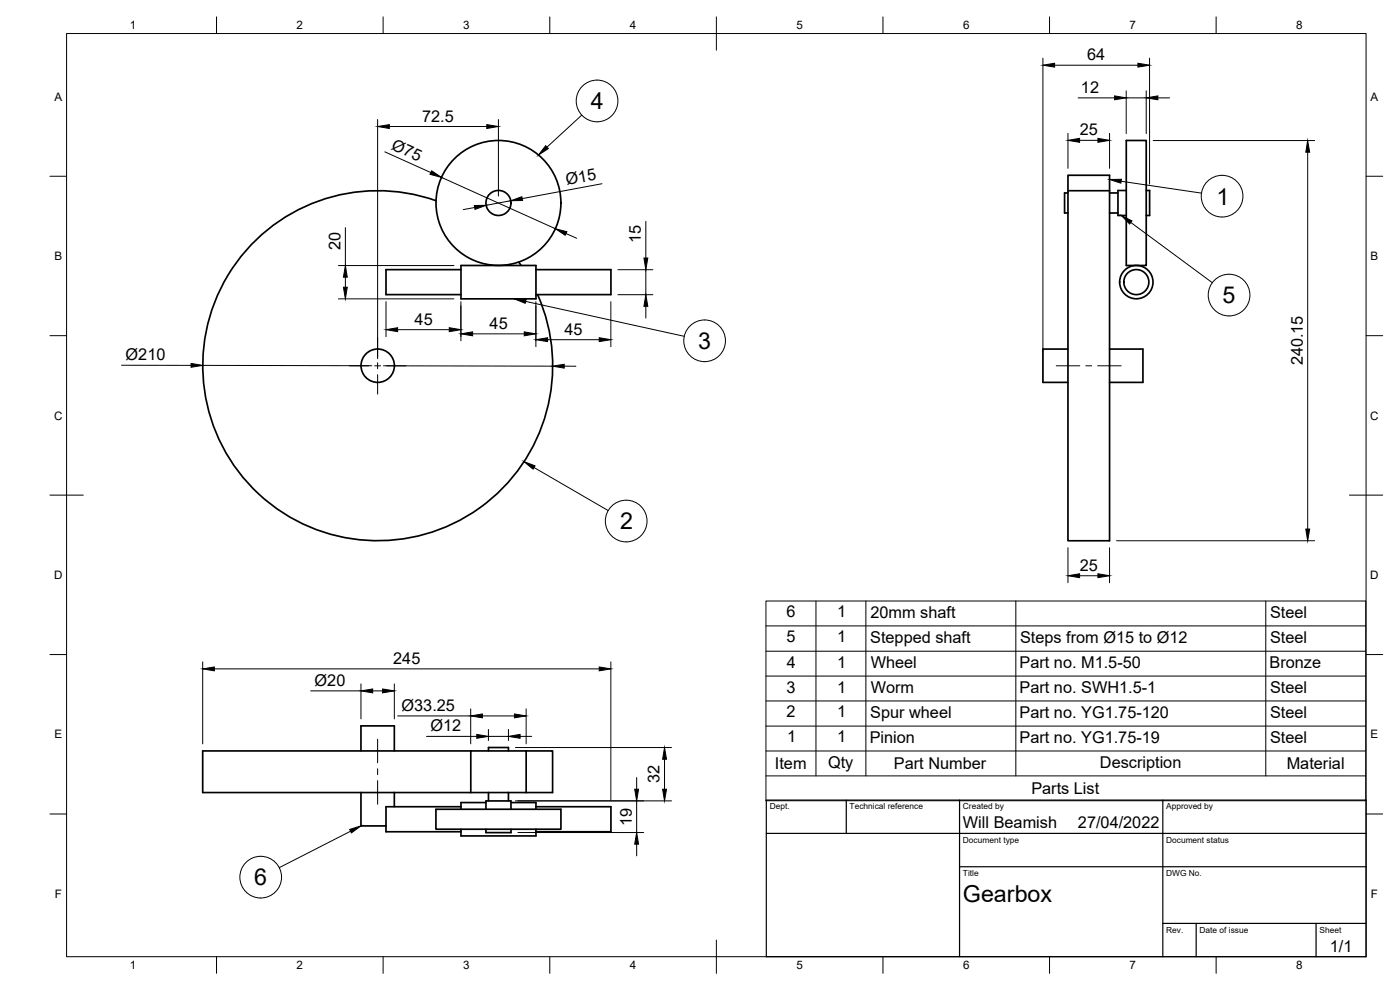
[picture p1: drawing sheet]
<svg xmlns="http://www.w3.org/2000/svg" width="420mm" height="297mm" viewBox="0 0 420 297" stroke-linecap="round" stroke-linejoin="round" font-family="sans-serif">
<!-- layer: Visible -->
<g fill="none" stroke="#000" stroke-width=".51">
<path d="M320.5 57.9h-1v6h1M320.5 57.2h12.5v105h-12.5zM320.5 57.2v-4.6h12.5v4.6M333 57.9h2.5M338 42.1h6v37.6h-6zM338 57.2h-2.5v7.5h2.5M344 57.2h1v7.5h-1M130.9 60.2a52.5 52.5 0 0 0-69.8 44.9 52.5 52.5 0 0 0 60.9 56.4 52.5 52.5 0 0 0 39.3-73.1M138.3 79.7h22.5v10h-22.5zM155.7 78.6l.7 1M333 63.9h2.5M138.3 80.9h-22.5v7.5h22.5"/>
<path d="M160.8 80.9h22.5v7.5h-22.5M320.5 104.7h-7.5v10h7.5M333 104.7h10v10h-10M108.3 237.8v10h7.5M108.3 225.3v-7.5h10v7.5M118.3 237.8v4.2M141.3 225.3h-80.5v12.5h80.5M141.3 237.8h16.6M141.3 237.8v-12.5h16.6v12.5M146.6 225.3v-1h6v1M146.6 237.8v2.5M152.6 237.8v2.5"/>
<path d="M157.9 225.3h7.9v12.5h-7.9M130.8 242.8h37.5v6h-37.5zM138.3 248.8v2h22.5v-2M138.3 242h-22.5v7.6h22.5M145.8 240.8h-7.5v2M145.8 242.8v-2.5h7.6v2.5M145.8 248.8v1h7.6v-1M153.4 240.8h7.4v2M160.8 242h22.5v7.6h-22.5"/>
<circle cx="149.6" cy="60.9" r="18.7"/>
<circle cx="149.6" cy="60.9" r="3.8"/>
<circle cx="341" cy="84.6" r="3.8"/>
<circle cx="341" cy="84.6" r="5"/>
<circle cx="113.4" cy="109.7" r="5"/>
</g>
<!-- layer: Border -->
<g fill="none" stroke="#000" stroke-width=".3">
<path d="M20 10.1h390v276.9h-390zM65 5.1v5M115 5.1v5M165 5.1v5M215 5.1v10M265 5.1v5M315 5.1v5M365 5.1v5M15 52.9h5M410 52.9h5M15 100.7h5M410 100.7h5"/>
<path d="M15 148.6h10M405 148.6h10M15 196.4h5M410 196.4h5M15 244.2h5M410 244.2h5M65 287v5M115 287v5M165 287v5M215 282.1v9.9M265 287v5M315 287v5"/>
<path d="M365 287v5"/>
</g>
<!-- layer: TitleBlock -->
<path d="M230 240.1h180v46.9h-180zM230 250h180M254 240.1v9.9M288 240.1v46.9M349 240.1v46.9M288 260.1h122M349 277.1h61M359 277.1v9.9M395 277.1v9.9" fill="none" stroke="#000" stroke-width=".36"/>
<!-- layer: Dimensions -->
<g fill="none" stroke="#000" stroke-width=".3">
<path d="M313 17.4v88M316.5 19.6h25M345 17.4v37.8M113.3 35.9v71.7M116.8 38h29.3M149.6 35.9v22.9M323.6 29.4h10.9M338 27.2v12.9M338 29.4h6M344 27.2v12.9M347.5 29.4h3.5M115.5 45.6l13.8 6.2"/>
<path d="M132.5 53.2l34.2 15.4M180.7 55.1l-24 4.5M320.5 40v10.5M324 42.1h5.5M333 40v10.5M346.1 42.2h48.4M392.5 45.7v113M101.6 79.7h34.6M103.7 68.3v11.4M142.5 62.3l-3.5 .6M153.3 60.2l-7.4 1.4M169.9 70.1l3.2 1.4"/>
<path d="M193.8 66.4v11M101.6 89.7h34.6M103.7 83.2v3M115.8 90.5v10.5M119.3 98.9h15.5M138.3 90.5v11.8M160.8 90.5v13.5M183.3 90.5v13.5M185.4 88.4h10.5M185.4 80.9h10.5M193.8 80.9v7.5M193.8 91.9v3.5"/>
<path d="M36.5 109.6h20.8M60.8 109.6l50.8 .1M115.1 109.8l50.7 .1M141.8 100.2h15.5M164.3 101.9h15.5M169.3 109.9h3.5M320.5 164.3v10.5M324 172.7h5.5M333 164.3v10.5M335.1 162.2h59.4M60.8 198.6v24.6M183.3 198.6v41.4"/>
<path d="M64.3 200.7h115.5M93.2 207.3h15.1M108.3 205.2v10.5M111.8 207.3h3M118.3 205.2v10.5M119.3 214.8h22M141.3 212.7v10.5M144.8 214.8h9.6M146.6 218.8v3.4M152.6 218.8v3.4M157.9 212.7v10.5M128 220.9h15.1"/>
<path d="M146.6 220.9h6M154.7 224.3h46.8M156.1 220.9h3.5M191.1 233.3v3.5M199.4 227.8v9M154.7 240.3h46.8M155.4 249.8h37.8M191.1 240.3v9.5M191.1 253.3v3.5"/>
</g>
<g fill="#000" stroke="#000" stroke-width=".3">
<path d="M313 19.6l3.5-.6v1.1zM341.5 19l3.5 .6-3.5 .5zM113.3 38l3.5-.6v1.2zM146.1 37.4l3.5 .6-3.5 .6zM334.5 28.8l3.5 .6-3.5 .5zM344 29.4l3.5-.6v1.1zM129.5 51.3l3 1.9-3.4-.9zM153.3 60.2l3.3-1.2 .2 1.2zM320.5 42.1l3.5-.6v1.2zM329.5 41.5l3.5 .6-3.5 .6zM392.5 42.2l.5 3.5h-1.1zM142.3 61.7l3.6-.1-3.3 1.2z"/>
<path d="M166.7 68.6l3.4 .9-.5 1.1zM193.3 77.4h1.1l-.6 3.5zM103.1 86.2h1.1l-.5 3.5zM103.7 79.7l.5 3.5h-1.1zM115.8 98.9l3.5-.6v1.2zM134.8 98.3l3.5 .6-3.5 .6zM138.3 100.2l3.5-.6v1.2zM157.3 99.6l3.5 .6-3.5 .6zM193.8 88.4l.6 3.5h-1.1zM57.3 109l3.5 .6-3.5 .6zM160.8 101.9l3.5-.6v1.2zM165.8 109.9l3.5-.6v1.2z"/>
<path d="M179.8 101.3l3.5 .6-3.5 .6zM391.9 158.7h1.1l-.5 3.5zM320.5 172.7l3.5-.5v1.1zM329.5 172.2l3.5 .5-3.5 .6zM60.8 200.7l3.5-.6v1.2zM108.3 207.3l3.5-.6v1.2zM114.8 206.7l3.5 .6-3.5 .6zM141.3 214.8l3.5-.6v1.2zM154.4 214.2l3.5 .6-3.5 .6zM179.8 200.1l3.5 .6-3.5 .6zM143.1 220.4l3.5 .5-3.5 .6zM152.6 220.9l3.5-.5v1.1z"/>
<path d="M190.5 236.8h1.1l-.5 3.5zM198.9 236.8h1.1l-.6 3.5zM199.4 224.3l.6 3.5h-1.1zM191.1 249.8l.5 3.5h-1.1z"/>
</g>
<!-- layer: BOM -->
<g fill="none" stroke="#000" stroke-width=".3">
<path d="M339.4 66.7l24.4 18.1M160.3 140.3l22.2 12.9M229.9 180.3h180v59.9h-180zM229.9 195.4h180M229.9 187.8h180M244.9 180.3v52.5M259.9 180.3v52.5M304.9 180.3v52.5M379.9 180.3v52.5M229.9 217.9h180M229.9 210.3h180M229.9 202.8h180"/>
<path d="M229.9 232.8h180M229.9 225.3h180M105.2 249.4l-21.4 10.9"/>
<circle cx="368.9" cy="88.5" r="6.3"/>
<circle cx="187.9" cy="156.3" r="6.3"/>
<circle cx="78.2" cy="263.2" r="6.3"/>
</g>
<!-- layer: 0 -->
<g fill="none" stroke="#000" stroke-width=".3">
<path d="M174.6 34.6l-10.4 9.5M336.5 54.4l24.1 3.5M157.8 90.4l47.5 10.5"/>
<circle cx="179.2" cy="30.3" r="6.3"/>
<circle cx="366.8" cy="58.9" r="6.3"/>
<circle cx="211.5" cy="102.3" r="6.3"/>
</g>
<path d="M163.8 43.7l.8 .9-3 1.9zM333 53.9l3.5-.1-.1 1.2zM154.3 89.7l3.6 .2-.3 1.1z" fill="#000" stroke="#000" stroke-width=".3"/>
<!-- layer: BOM -->
<path d="M336.5 64.7l3.2 1.6-.7 .9zM157.2 138.5l3.4 1.3-.6 1zM104.9 248.9l3.4-1.1-2.8 2.1z" fill="#000" stroke="#000" stroke-width=".3"/>
<!-- layer: Center Lines -->
<path d="M104.8 109.8h5.9M112.4 109.8h1.8M113.3 101.2v5.9M113.3 108.8v1.8M113.3 112.4v5.8M116 109.8h5.8M317 109.8h7.1M325.9 109.8h1.7M329.4 109.8h7.1M113.3 221.8v7.1M113.3 230.7v1.7M113.3 234.2v7.1" fill="none" stroke="#000" stroke-width=".3"/>
<g font-size="7">
<text x="177.4" y="32.8">4</text>
<text x="365.1" y="61.4">1</text>
<text x="366.9" y="91">5</text>
<text x="209.5" y="104.7">3</text>
<text x="186.1" y="158.8">2</text>
<text x="76.3" y="265.6">6</text>
<text x="289" y="270.6">Gearbox</text>
</g>
<g font-size="4.9">
<text x="326.3" y="18.1">64</text>
<text x="324.4" y="27.9">12</text>
<text x="126.7" y="36.5">72.5</text>
<text x="324.1" y="40.6">25</text>
<text x="117.2" y="44.6" transform="rotate(24 117.2 44.6)">Ø75</text>
<text x="170.1" y="55.5" transform="rotate(-11 170.1 55.5)">Ø15</text>
<text x="102.2" y="74.9" transform="rotate(-90 102.2 74.9)">20</text>
<text x="192.4" y="73.1" transform="rotate(-90 192.4 73.1)">15</text>
<text x="124.4" y="97.5">45</text>
<text x="146.9" y="98.7">45</text>
<text x="169.4" y="100.5">45</text>
<text x="37.7" y="108">Ø210</text>
<text x="391" y="109.7" transform="rotate(-90 391 109.7)">240.15</text>
<text x="324.1" y="171.3">25</text>
<text x="236" y="185.2">6</text>
<text x="251.2" y="185.2">1</text>
<text x="261.2" y="185.4">20mm shaft</text>
<text x="381.1" y="185.4">Steel</text>
<text x="236" y="192.7">5</text>
<text x="251.2" y="192.7">1</text>
<text x="261.2" y="192.9">Stepped shaft</text>
<text x="306.2" y="192.9">Steps from Ø15 to Ø12</text>
<text x="381.1" y="192.9">Steel</text>
<text x="118" y="199.2">245</text>
<text x="236.1" y="200.3">4</text>
<text x="251.2" y="200.3">1</text>
<text x="261.3" y="200.4">Wheel</text>
<text x="306" y="200.4">Part no. M1.5-50</text>
<text x="381" y="200.4">Bronze</text>
<text x="94.4" y="205.8">Ø20</text>
<text x="236" y="207.8">3</text>
<text x="251.2" y="207.8">1</text>
<text x="261.3" y="207.9">Worm</text>
<text x="306" y="207.9">Part no. SWH1.5-1</text>
<text x="381.1" y="207.9">Steel</text>
<text x="120.5" y="213.3">Ø33.25</text>
<text x="236.1" y="215.2">2</text>
<text x="251.2" y="215.2">1</text>
<text x="261.2" y="215.4">Spur wheel</text>
<text x="306" y="215.4">Part no. YG1.75-120</text>
<text x="381.1" y="215.4">Steel</text>
<text x="129.2" y="219.4">Ø12</text>
<text x="236.2" y="222.8">1</text>
<text x="251.2" y="222.8">1</text>
<text x="261" y="222.8">Pinion</text>
<text x="306" y="222.9">Part no. YG1.75-19</text>
<text x="381.1" y="222.9">Steel</text>
<text x="232.6" y="230.8">Item</text>
<text x="248.5" y="230.3">Qty</text>
<text x="268.3" y="230.8">Part Number</text>
<text x="330.1" y="230.3">Description</text>
<text x="386.2" y="230.8">Material</text>
<text x="198" y="235" transform="rotate(-90 198 235)">32</text>
<text x="309.5" y="238.2">Parts List</text>
<text x="189.6" y="247.9" transform="rotate(-90 189.6 247.9)">19</text>
<text x="289" y="248.5">Will Beamish</text>
<text x="323.5" y="248.5">27/04/2022</text>
<text x="399.1" y="285.7">1/1</text>
</g>
<g font-size="3.5">
<text x="39" y="8.8">1</text>
<text x="89" y="8.8">2</text>
<text x="139" y="8.8">3</text>
<text x="189" y="8.8">4</text>
<text x="239" y="8.8">5</text>
<text x="289" y="8.8">6</text>
<text x="339" y="8.8">7</text>
<text x="389" y="8.8">8</text>
<text x="16.3" y="30.2">A</text>
<text x="411.3" y="30.2">A</text>
<text x="16.3" y="78">B</text>
<text x="411.3" y="78">B</text>
<text x="16.2" y="125.9">C</text>
<text x="411.2" y="125.9">C</text>
<text x="16.2" y="173.7">D</text>
<text x="411.2" y="173.7">D</text>
<text x="16.3" y="221.6">E</text>
<text x="411.3" y="221.6">E</text>
<text x="16.4" y="269.4">F</text>
<text x="411.4" y="269.4">F</text>
<text x="39" y="290.8">1</text>
<text x="89" y="290.8">2</text>
<text x="139" y="290.8">3</text>
<text x="189" y="290.8">4</text>
<text x="239" y="290.8">5</text>
<text x="289" y="290.8">6</text>
<text x="339" y="290.8">7</text>
<text x="389" y="290.8">8</text>
</g>
<g font-size="2.5">
<text x="231" y="242.9">Dept.</text>
<text x="255" y="242.9">Technical reference</text>
<text x="289" y="242.9">Created by</text>
<text x="350" y="242.9">Approved by</text>
<text x="289" y="252.8">Document type</text>
<text x="350" y="252.8">Document status</text>
<text x="289" y="262.9">Title</text>
<text x="350" y="262.9">DWG No.</text>
<text x="350" y="279.9">Rev.</text>
<text x="360" y="279.9">Date of issue</text>
<text x="396" y="279.9">Sheet</text>
</g>
</svg>
